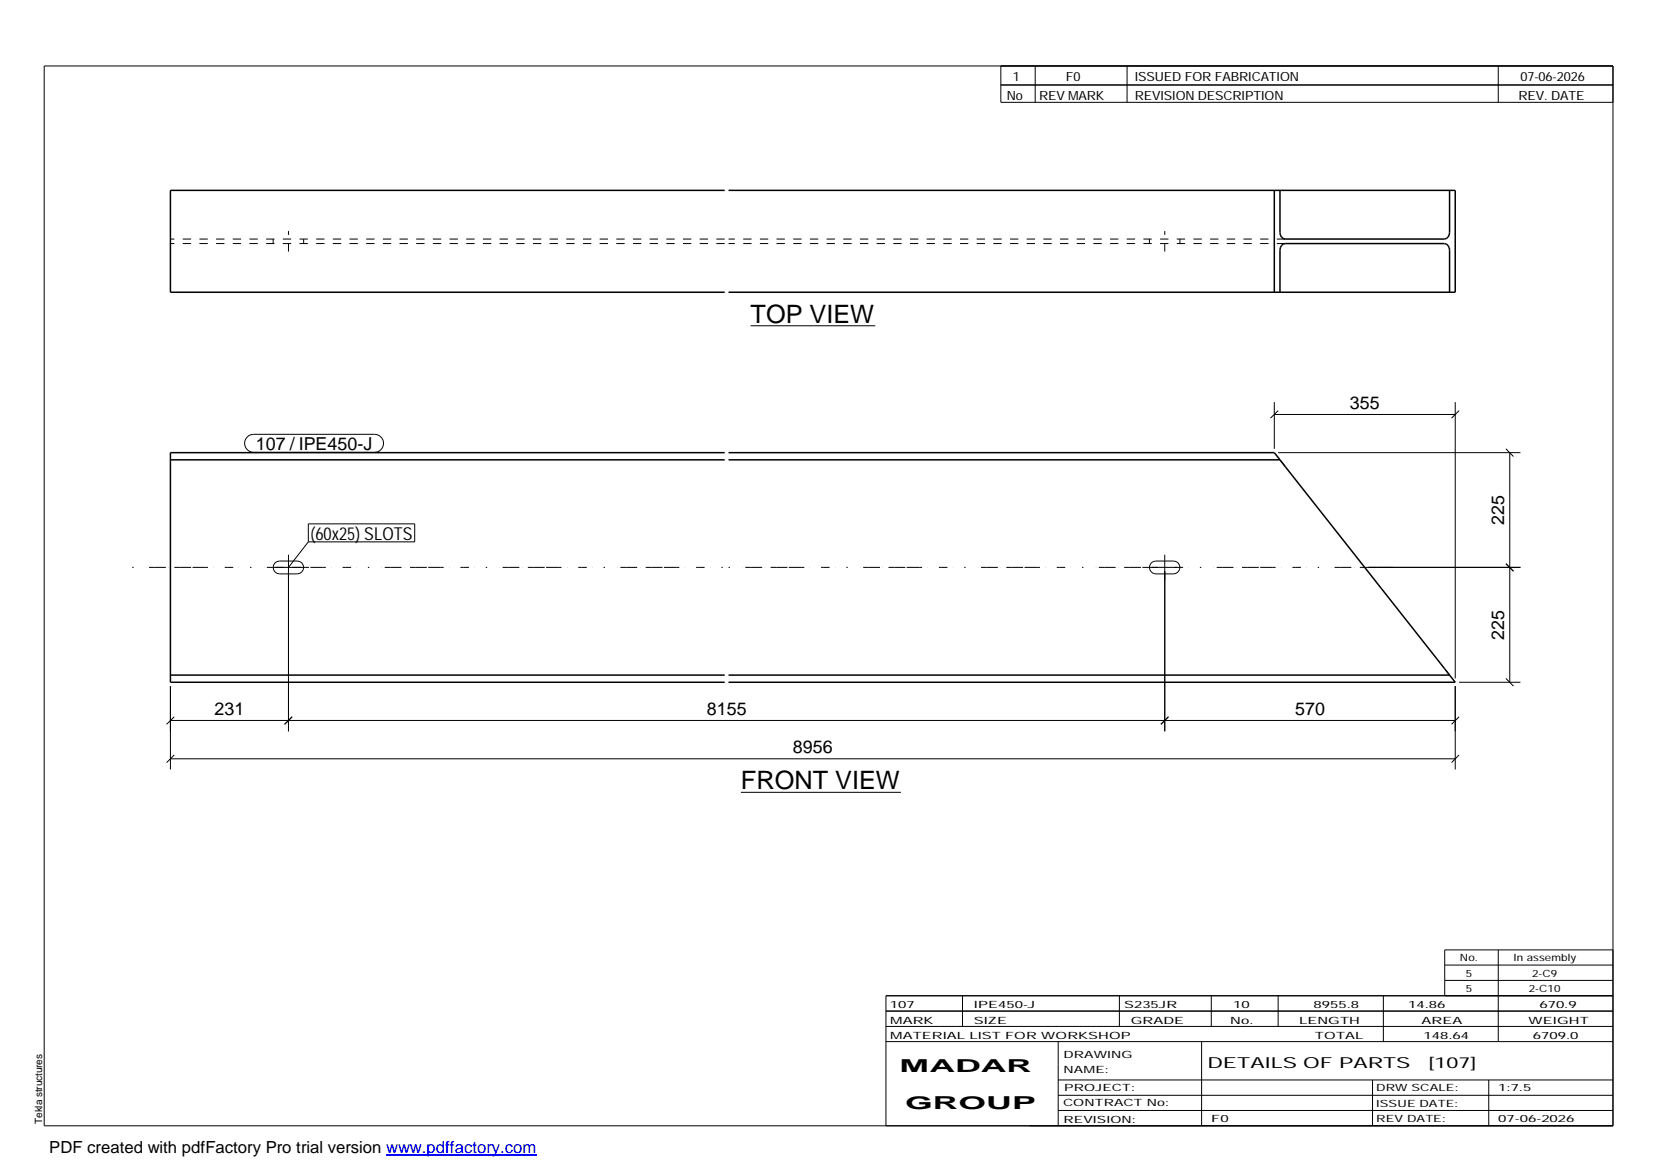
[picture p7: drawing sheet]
<svg xmlns="http://www.w3.org/2000/svg" width="420mm" height="297mm" viewBox="0 0 420 297" stroke-linecap="round" stroke-linejoin="round" font-family="sans-serif">
<g fill="none" stroke="#000" stroke-width=".25">
<path d="M11.2 16.7h398.3v269.1h-398.3zM254.1 16.7v9.3h155.4M262.8 16.7v9.3M286.1 16.7v9.3M380.4 16.7v9.3M254.1 21.6h155.4M190.5 82.7h31.7M62.8 110.9l.7-.5 .9-.1h30.7a2.29 2.29 0 0 1 2.3 2.3 2.29 2.29 0 0 1-2.3 2.2h-30.7a2.28 2.28 0 0 1-2.1-1.4 2.28 2.28 0 0 1 .5-2.5zM323.5 105.2h45.9M323.5 102.1v11.8M324.5 114.9h61.5M324.5 104.3l-2 1.9"/>
<path d="M369.4 102.1v70.1M370.4 104.3l-1.9 1.9M382.3 113.9l1.9 2M383.3 114.9v58.3M78.3 133h27v4.6h-27zM78.3 137.6l-5.1 6.4M69.8 142.9l1.2-.5h4.5a1.63 1.63 0 0 1 1.6 1.7 1.63 1.63 0 0 1-1.6 1.6h-4.5a1.65 1.65 0 0 1-1.5-1 1.65 1.65 0 0 1 .3-1.8zM70 144h6.5M73.2 140.8v44.9M292.3 142.9l1.1-.5h4.5a1.63 1.63 0 0 1 1.7 1.7 1.63 1.63 0 0 1-1.7 1.6h-4.5a1.65 1.65 0 0 1-1.5-1 1.65 1.65 0 0 1 .4-1.8zM292.4 144h6.5M295.7 140.8v44.9"/>
<path d="M347.4 144h38.6M382.3 143.1l1.9 1.9M43.3 174.2v21.2M369.4 174.2v21.2M370.4 173.2h15.6M382.3 172.2l1.9 2M43.3 192.6h326.1M43.3 182.9h326.1M44.2 191.7l-1.9 1.9M44.2 182l-1.9 1.9M74.2 182l-1.9 1.9M296.6 182l-1.9 1.9"/>
<path d="M370.4 191.7l-1.9 1.9M370.4 182l-1.9 1.9M188.1 201.2h40.6M224.9 256.7h184.6M244.3 252.8v7.8M284.2 252.8v7.8M307.5 252.8v7.8M324.5 252.8v7.8M351.2 252.8v11.6M366.8 245h42.7M366.8 248.9h42.7M380.4 241.2v23.2"/>
<path d="M409.5 241.2h-42.7v11.6M409.5 252.8h-184.6v33M224.9 264.4h184.6M224.9 260.6h184.6M268.6 264.4v21.4M268.6 274.2h140.9M268.6 278.1h140.9M305.1 264.4v21.4M348.4 274.2v11.6M378 274.2v11.6M268.6 281.9h140.9"/>
</g>
<g fill="none" stroke="#000" stroke-width=".38">
<path d="M184 48.3h-140.7v25.9h140.7M185 48.3h184.4v25.9h-184.4M323.5 48.3v25.9M325 48.3v10.7a1.55 1.55 0 0 0 1.3 1.7h40.4a1.55 1.55 0 0 0 1.3-1.7v-10.7M325 74.2v-10.7a1.55 1.55 0 0 1 1.3-1.7h40.4a1.55 1.55 0 0 1 1.3 1.7v10.7M43.3 116.7h140.7M184 114.9h-140.7v58.3h140.7M185 114.9h138.5l1.5 1.8M185 116.7h140M325 116.7l43 54.7M43.3 171.4h140.7M185 171.4h183"/>
<path d="M368 171.4l1.4 1.8h-184.4"/>
</g>
<g fill="none" stroke="#000" stroke-width=".25" stroke-dasharray="2.1 2.1" stroke-linecap="butt">
<path d="M69.3 60.7v1.1M73.2 63.9v-5.2M77.1 60.7v1.1M184 61.8h-140.7M184 60.7h-140.7M291.8 60.7v1.1M295.7 63.9v-5.2M299.6 60.7v1.1M326.3 61.8h-141.3M326.3 60.7h-141.3M325.8 117.8l-.8-.9M326.3 118.4l-.5-.6"/>
<path d="M368 171.4l-.8-1.1"/>
</g>
<path d="M33.6 144h150.4M185 144h171.2" fill="none" stroke="#000" stroke-width=".25" stroke-dasharray=".4 3.2 0 .7 1.4 0 2.8 .7 0 1.4 1.4 0 2.8" stroke-linecap="butt"/>
<path d="M98 293.3h38.2" fill="none" stroke="#00f" stroke-width=".3"/>
<g font-size="6.4">
<text x="190.5" y="82">TOP VIEW</text>
<text x="188.1" y="200.4">FRONT VIEW</text>
</g>
<g font-size="4.5">
<text x="342.7" y="103.8">355</text>
<text x="65" y="114.2">107 / IPE450-J</text>
<text x="78.9" y="137">(60x25) SLOTS</text>
<text x="381.9" y="133.3" transform="rotate(-90 381.9 133.3)">225</text>
<text x="381.9" y="162.4" transform="rotate(-90 381.9 162.4)">225</text>
<text x="54.4" y="181.5">231</text>
<text x="179.4" y="181.5">8155</text>
<text x="328.8" y="181.5">570</text>
<text x="201.3" y="191.2">8956</text>
<text x="228.4" y="272.3">MADAR</text>
<text x="229.8" y="281.6">GROUP</text>
</g>
<text font-size="4.2" x="12.5" y="292.7">PDF created with pdfFactory Pro trial version www.pdffactory.com</text>
<g font-size="3.9">
<text x="306.5" y="271.3">DETAILS OF PARTS</text>
<text x="362.7" y="271.3">[107]</text>
</g>
<g font-size="3.2">
<text x="257.1" y="20.5">1</text>
<text x="270.6" y="20.5">F0</text>
<text x="288.1" y="20.5">ISSUED FOR FABRICATION</text>
<text x="386" y="20.5">07-06-2026</text>
<text x="255.6" y="25.5">No</text>
<text x="263.8" y="25.5">REV MARK</text>
<text x="288.1" y="25.5">REVISION DESCRIPTION</text>
<text x="385.5" y="25.5">REV. DATE</text>
</g>
<g font-size="2.5">
<text x="370.6" y="244.1">No.</text>
<text x="384.3" y="244.1">In assembly</text>
<text x="372.1" y="247.9">5</text>
<text x="372.1" y="251.8">5</text>
<text x="388.1" y="251.8">2-C10</text>
<text x="389" y="247.9">2-C9</text>
<text x="225.9" y="255.9">107</text>
<text x="247.3" y="255.9">IPE450-J</text>
<text x="285.4" y="255.9">S235JR</text>
<text x="313.1" y="255.9">10</text>
<text x="333.5" y="255.9">8955.8</text>
<text x="357.5" y="255.9">14.86</text>
<text x="390.8" y="255.9">670.9</text>
<text x="226" y="263.7">MATERIAL LIST FOR WORKSHOP</text>
<text x="226" y="259.9">MARK</text>
<text x="247.2" y="259.9">SIZE</text>
<text x="287.1" y="259.9">GRADE</text>
<text x="312.3" y="259.9">No.</text>
<text x="329.8" y="259.9">LENGTH</text>
<text x="333.8" y="263.7">TOTAL</text>
<text x="360.9" y="259.9">AREA</text>
<text x="361.4" y="263.7">148.64</text>
<text x="388.1" y="259.9">WEIGHT</text>
<text x="389.2" y="263.7">6709.0</text>
<text x="270" y="268.5">DRAWING</text>
<text x="270" y="272.5">NAME:</text>
<text x="269.9" y="280.9">CONTRACT No:</text>
<text x="270.2" y="277">PROJECT:</text>
<text x="349.4" y="277.1">DRW SCALE:</text>
<text x="349.4" y="281">ISSUE DATE:</text>
<text x="380.4" y="277.1">1:7.5</text>
<text x="10.7" y="285.4" transform="rotate(-90 10.7 285.4)">Tekla structures</text>
<text x="270" y="285">REVISION:</text>
<text x="307.5" y="284.8">F0</text>
<text x="349.4" y="284.8">REV DATE:</text>
<text x="380.4" y="284.8">07-06-2026</text>
</g>
</svg>
